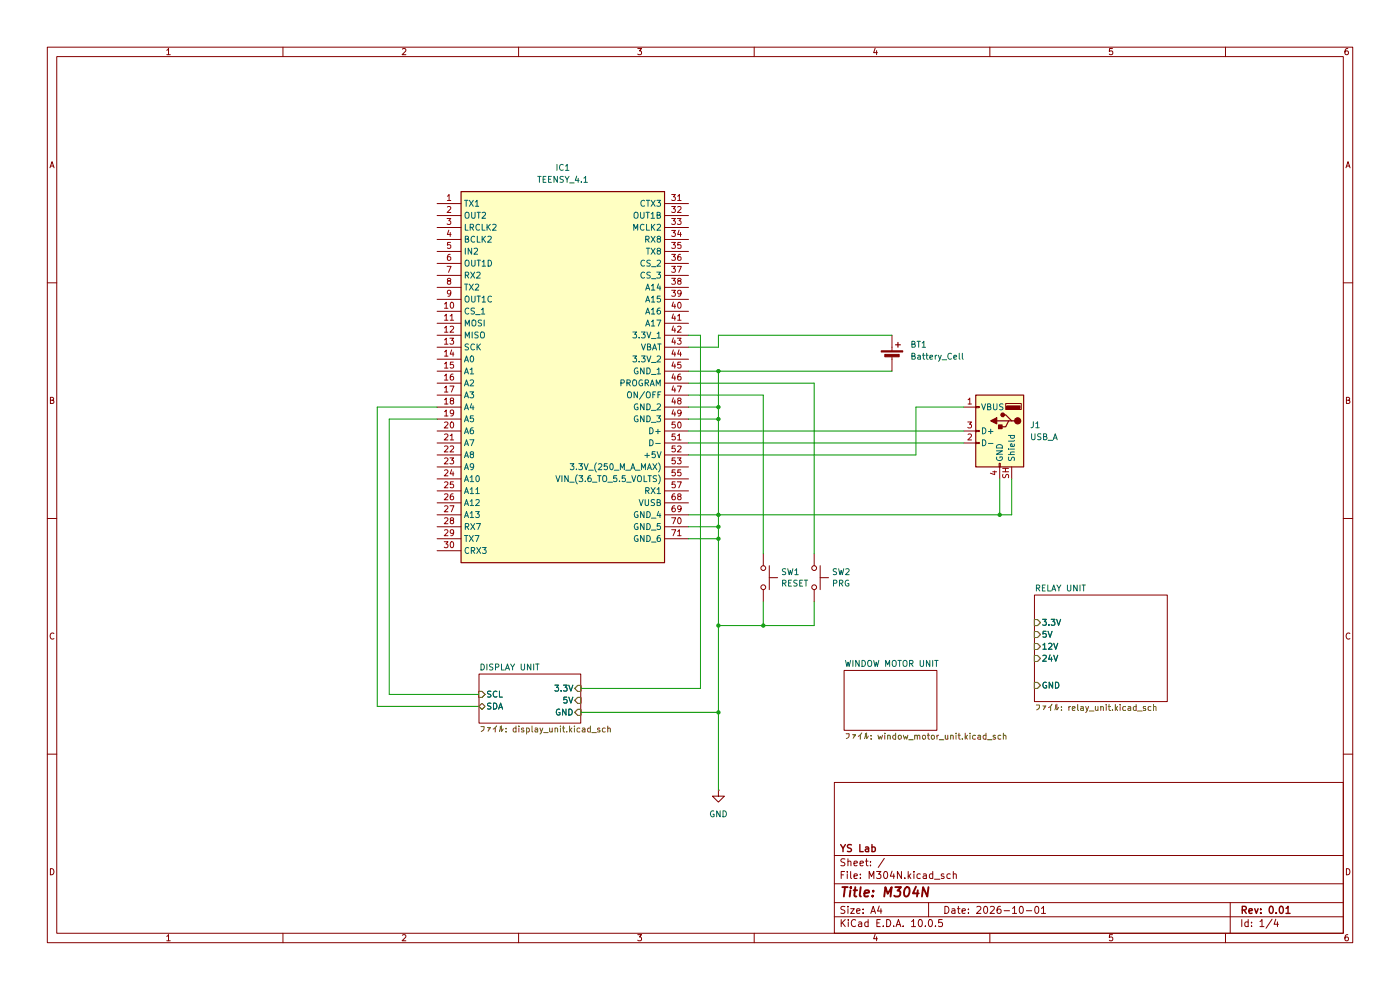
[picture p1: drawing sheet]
(kicad_sch
 (version 20260306)
 (generator "eeschema")
 (generator_version "10.0")
 (paper "A4")
 (title_block
  (title "M304N")
  (date "2026-10-01")
  (rev "0.01")
  (company "YS Lab"))
 (lib_symbols
  (symbol "Connector:USB_A"
   (pin_names
    (offset 1.016)) (exclude_from_sim no) (in_bom yes) (on_board yes)
   (in_pos_files yes)
   (duplicate_pin_numbers_are_jumpers no)
   (property "Reference" "J" (at -5.08 11.43 0) (show_name no) (do_not_autoplace no) (effects (font (size 1.27 1.27)) (justify left)))
   (property "Value" "USB_A" (at -5.08 8.89 0) (show_name no) (do_not_autoplace no) (effects (font (size 1.27 1.27)) (justify left)))
   (property "Footprint" "" (at 3.81 -1.27 0) (show_name no) (do_not_autoplace no) (hide yes) (effects (font (size 1.27 1.27))))
   (property "Datasheet" "" (at 3.81 -1.27 0) (show_name no) (do_not_autoplace no) (hide yes) (effects (font (size 1.27 1.27))))
   (property "Description" "USB Type A connector" (at 0 0 0) (show_name no) (do_not_autoplace no) (hide yes) (effects (font (size 1.27 1.27))))
   (symbol "USB_A_0_1"
    (rectangle (start -5.08 -7.62) (end 5.08 7.62) (stroke (width 0.254) (type default)) (fill (type background)))
    (circle (center -3.81 2.159) (radius 0.635) (stroke (width 0.254) (type default)) (fill (type outline)))
    (polyline (pts (xy -3.175 2.159) (xy -2.54 2.159) (xy -1.27 3.429) (xy -0.635 3.429)) (stroke (width 0.254) (type default)) (fill (type none)))
    (polyline (pts (xy -2.54 2.159) (xy -1.905 2.159) (xy -1.27 0.889) (xy 0 0.889)) (stroke (width 0.254) (type default)) (fill (type none)))
    (rectangle (start -1.524 4.826) (end -4.318 5.334) (stroke (width 0) (type default)) (fill (type outline)))
    (rectangle (start -1.27 4.572) (end -4.572 5.842) (stroke (width 0) (type default)) (fill (type none)))
    (circle (center -0.635 3.429) (radius 0.381) (stroke (width 0.254) (type default)) (fill (type outline)))
    (rectangle (start -0.127 -7.62) (end 0.127 -6.858) (stroke (width 0) (type default)) (fill (type none)))
    (rectangle (start 0.254 1.27) (end -0.508 0.508) (stroke (width 0.254) (type default)) (fill (type outline)))
    (polyline (pts (xy 0.635 2.794) (xy 0.635 1.524) (xy 1.905 2.159) (xy 0.635 2.794)) (stroke (width 0.254) (type default)) (fill (type outline)))
    (rectangle (start 5.08 4.953) (end 4.318 5.207) (stroke (width 0) (type default)) (fill (type none)))
    (rectangle (start 5.08 -0.127) (end 4.318 0.127) (stroke (width 0) (type default)) (fill (type none)))
    (rectangle (start 5.08 -2.667) (end 4.318 -2.413) (stroke (width 0) (type default)) (fill (type none))))
   (symbol "USB_A_1_1"
    (polyline (pts (xy -1.905 2.159) (xy 0.635 2.159)) (stroke (width 0.254) (type default)) (fill (type none)))
    (pin power_in line (at 7.62 5.08 180) (length 2.54) (name "VBUS" (effects (font (size 1.27 1.27)))) (number "1" (effects (font (size 1.27 1.27)))))
    (pin bidirectional line (at 7.62 -2.54 180) (length 2.54) (name "D-" (effects (font (size 1.27 1.27)))) (number "2" (effects (font (size 1.27 1.27)))))
    (pin bidirectional line (at 7.62 0 180) (length 2.54) (name "D+" (effects (font (size 1.27 1.27)))) (number "3" (effects (font (size 1.27 1.27)))))
    (pin power_in line (at 0 -10.16 90) (length 2.54) (name "GND" (effects (font (size 1.27 1.27)))) (number "4" (effects (font (size 1.27 1.27)))))
    (pin passive line (at -2.54 -10.16 90) (length 2.54) (name "Shield" (effects (font (size 1.27 1.27)))) (number "SH" (effects (font (size 1.27 1.27))))))
   (embedded_fonts no))
  (symbol "Device:Battery_Cell"
   (pin_numbers (hide yes))
   (pin_names
    (offset 0) (hide yes)) (exclude_from_sim no) (in_bom yes) (on_board yes)
   (in_pos_files yes)
   (duplicate_pin_numbers_are_jumpers no)
   (property "Reference" "BT" (at 2.54 2.54 0) (show_name no) (do_not_autoplace no) (effects (font (size 1.27 1.27)) (justify left)))
   (property "Value" "Battery_Cell" (at 2.54 0 0) (show_name no) (do_not_autoplace no) (effects (font (size 1.27 1.27)) (justify left)))
   (property "Footprint" "" (at 0 1.524 90) (show_name no) (do_not_autoplace no) (hide yes) (effects (font (size 1.27 1.27))))
   (property "Datasheet" "" (at 0 1.524 90) (show_name no) (do_not_autoplace no) (hide yes) (effects (font (size 1.27 1.27))))
   (property "Description" "Single-cell battery" (at 0 0 0) (show_name no) (do_not_autoplace no) (hide yes) (effects (font (size 1.27 1.27))))
   (property "Sim.Device" "V" (at 0 0 0) (show_name no) (do_not_autoplace no) (hide yes) (effects (font (size 1.27 1.27))))
   (property "Sim.Type" "DC" (at 0 0 0) (show_name no) (do_not_autoplace no) (hide yes) (effects (font (size 1.27 1.27))))
   (property "Sim.Pins" "1=+ 2=-" (at 0 0 0) (show_name no) (do_not_autoplace no) (hide yes) (effects (font (size 1.27 1.27))))
   (symbol "Battery_Cell_0_1"
    (rectangle (start -2.286 1.778) (end 2.286 1.524) (stroke (width 0) (type default)) (fill (type outline)))
    (rectangle (start -1.524 1.016) (end 1.524 0.508) (stroke (width 0) (type default)) (fill (type outline)))
    (polyline (pts (xy 0 1.778) (xy 0 2.54)) (stroke (width 0) (type default)) (fill (type none)))
    (polyline (pts (xy 0 0.762) (xy 0 0)) (stroke (width 0) (type default)) (fill (type none)))
    (polyline (pts (xy 0.762 3.048) (xy 1.778 3.048)) (stroke (width 0.254) (type default)) (fill (type none)))
    (polyline (pts (xy 1.27 3.556) (xy 1.27 2.54)) (stroke (width 0.254) (type default)) (fill (type none))))
   (symbol "Battery_Cell_1_1"
    (pin passive line (at 0 5.08 270) (length 2.54) (name "+" (effects (font (size 1.27 1.27)))) (number "1" (effects (font (size 1.27 1.27)))))
    (pin passive line (at 0 -2.54 90) (length 2.54) (name "-" (effects (font (size 1.27 1.27)))) (number "2" (effects (font (size 1.27 1.27))))))
   (embedded_fonts no))
  (symbol "Switch:SW_Push"
   (pin_numbers (hide yes))
   (pin_names
    (offset 1.016) (hide yes)) (exclude_from_sim no) (in_bom yes) (on_board yes)
   (in_pos_files yes)
   (duplicate_pin_numbers_are_jumpers no)
   (property "Reference" "SW" (at 1.27 2.54 0) (show_name no) (do_not_autoplace no) (effects (font (size 1.27 1.27)) (justify left)))
   (property "Value" "SW_Push" (at 0 -1.524 0) (show_name no) (do_not_autoplace no) (effects (font (size 1.27 1.27))))
   (property "Footprint" "" (at 0 5.08 0) (show_name no) (do_not_autoplace no) (hide yes) (effects (font (size 1.27 1.27))))
   (property "Datasheet" "" (at 0 5.08 0) (show_name no) (do_not_autoplace no) (hide yes) (effects (font (size 1.27 1.27))))
   (property "Description" "Push button switch, generic, two pins" (at 0 0 0) (show_name no) (do_not_autoplace no) (hide yes) (effects (font (size 1.27 1.27))))
   (symbol "SW_Push_0_1"
    (circle (center -2.032 0) (radius 0.508) (stroke (width 0) (type default)) (fill (type none)))
    (polyline (pts (xy 0 1.27) (xy 0 3.048)) (stroke (width 0) (type default)) (fill (type none)))
    (circle (center 2.032 0) (radius 0.508) (stroke (width 0) (type default)) (fill (type none)))
    (polyline (pts (xy 2.54 1.27) (xy -2.54 1.27)) (stroke (width 0) (type default)) (fill (type none)))
    (pin passive line (at -5.08 0 0) (length 2.54) (name "1" (effects (font (size 1.27 1.27)))) (number "1" (effects (font (size 1.27 1.27)))))
    (pin passive line (at 5.08 0 180) (length 2.54) (name "2" (effects (font (size 1.27 1.27)))) (number "2" (effects (font (size 1.27 1.27))))))
   (embedded_fonts no))
  (symbol "TEENSY_4_1:TEENSY_4.1" (exclude_from_sim no) (in_bom yes) (on_board yes)
   (in_pos_files yes)
   (duplicate_pin_numbers_are_jumpers no)
   (property "Reference" "IC" (at 49.53 7.62 0) (show_name no) (do_not_autoplace no) (effects (font (size 1.27 1.27)) (justify left top)))
   (property "Value" "TEENSY_4.1" (at 49.53 5.08 0) (show_name no) (do_not_autoplace no) (effects (font (size 1.27 1.27)) (justify left top)))
   (property "Footprint" "TEENSY41" (at 49.53 -94.92 0) (show_name no) (do_not_autoplace no) (hide yes) (effects (font (size 1.27 1.27)) (justify left top)))
   (property "Datasheet" "https://www.pjrc.com/store/teensy41.html" (at 49.53 -194.92 0) (show_name no) (do_not_autoplace no) (hide yes) (effects (font (size 1.27 1.27)) (justify left top)))
   (property "Description" "Teensy 4.1 Development Board" (at 0 0 0) (show_name no) (do_not_autoplace no) (hide yes) (effects (font (size 1.27 1.27))))
   (property "Height" "" (at 49.53 -394.92 0) (show_name no) (do_not_autoplace no) (hide yes) (effects (font (size 1.27 1.27)) (justify left top)))
   (property "Manufacturer_Name" "PJRC" (at 49.53 -494.92 0) (show_name no) (do_not_autoplace no) (hide yes) (effects (font (size 1.27 1.27)) (justify left top)))
   (property "Manufacturer_Part_Number" "TEENSY 4.1" (at 49.53 -594.92 0) (show_name no) (do_not_autoplace no) (hide yes) (effects (font (size 1.27 1.27)) (justify left top)))
   (property "Mouser Part Number" "" (at 49.53 -694.92 0) (show_name no) (do_not_autoplace no) (hide yes) (effects (font (size 1.27 1.27)) (justify left top)))
   (property "Mouser Price/Stock" "" (at 49.53 -794.92 0) (show_name no) (do_not_autoplace no) (hide yes) (effects (font (size 1.27 1.27)) (justify left top)))
   (property "Arrow Part Number" "" (at 49.53 -894.92 0) (show_name no) (do_not_autoplace no) (hide yes) (effects (font (size 1.27 1.27)) (justify left top)))
   (property "Arrow Price/Stock" "" (at 49.53 -994.92 0) (show_name no) (do_not_autoplace no) (hide yes) (effects (font (size 1.27 1.27)) (justify left top)))
   (symbol "TEENSY_4.1_1_1"
    (rectangle (start 5.08 2.54) (end 48.26 -76.2) (stroke (width 0.254) (type default)) (fill (type background)))
    (pin passive line (at 0 0 0) (length 5.08) (name "TX1" (effects (font (size 1.27 1.27)))) (number "1" (effects (font (size 1.27 1.27)))))
    (pin passive line (at 0 -2.54 0) (length 5.08) (name "OUT2" (effects (font (size 1.27 1.27)))) (number "2" (effects (font (size 1.27 1.27)))))
    (pin passive line (at 0 -5.08 0) (length 5.08) (name "LRCLK2" (effects (font (size 1.27 1.27)))) (number "3" (effects (font (size 1.27 1.27)))))
    (pin passive line (at 0 -7.62 0) (length 5.08) (name "BCLK2" (effects (font (size 1.27 1.27)))) (number "4" (effects (font (size 1.27 1.27)))))
    (pin passive line (at 0 -10.16 0) (length 5.08) (name "IN2" (effects (font (size 1.27 1.27)))) (number "5" (effects (font (size 1.27 1.27)))))
    (pin passive line (at 0 -12.7 0) (length 5.08) (name "OUT1D" (effects (font (size 1.27 1.27)))) (number "6" (effects (font (size 1.27 1.27)))))
    (pin passive line (at 0 -15.24 0) (length 5.08) (name "RX2" (effects (font (size 1.27 1.27)))) (number "7" (effects (font (size 1.27 1.27)))))
    (pin passive line (at 0 -17.78 0) (length 5.08) (name "TX2" (effects (font (size 1.27 1.27)))) (number "8" (effects (font (size 1.27 1.27)))))
    (pin passive line (at 0 -20.32 0) (length 5.08) (name "OUT1C" (effects (font (size 1.27 1.27)))) (number "9" (effects (font (size 1.27 1.27)))))
    (pin passive line (at 0 -22.86 0) (length 5.08) (name "CS_1" (effects (font (size 1.27 1.27)))) (number "10" (effects (font (size 1.27 1.27)))))
    (pin passive line (at 0 -25.4 0) (length 5.08) (name "MOSI" (effects (font (size 1.27 1.27)))) (number "11" (effects (font (size 1.27 1.27)))))
    (pin passive line (at 0 -27.94 0) (length 5.08) (name "MISO" (effects (font (size 1.27 1.27)))) (number "12" (effects (font (size 1.27 1.27)))))
    (pin passive line (at 0 -30.48 0) (length 5.08) (name "SCK" (effects (font (size 1.27 1.27)))) (number "13" (effects (font (size 1.27 1.27)))))
    (pin passive line (at 0 -33.02 0) (length 5.08) (name "A0" (effects (font (size 1.27 1.27)))) (number "14" (effects (font (size 1.27 1.27)))))
    (pin passive line (at 0 -35.56 0) (length 5.08) (name "A1" (effects (font (size 1.27 1.27)))) (number "15" (effects (font (size 1.27 1.27)))))
    (pin passive line (at 0 -38.1 0) (length 5.08) (name "A2" (effects (font (size 1.27 1.27)))) (number "16" (effects (font (size 1.27 1.27)))))
    (pin passive line (at 0 -40.64 0) (length 5.08) (name "A3" (effects (font (size 1.27 1.27)))) (number "17" (effects (font (size 1.27 1.27)))))
    (pin passive line (at 0 -43.18 0) (length 5.08) (name "A4" (effects (font (size 1.27 1.27)))) (number "18" (effects (font (size 1.27 1.27)))))
    (pin passive line (at 0 -45.72 0) (length 5.08) (name "A5" (effects (font (size 1.27 1.27)))) (number "19" (effects (font (size 1.27 1.27)))))
    (pin passive line (at 0 -48.26 0) (length 5.08) (name "A6" (effects (font (size 1.27 1.27)))) (number "20" (effects (font (size 1.27 1.27)))))
    (pin passive line (at 0 -50.8 0) (length 5.08) (name "A7" (effects (font (size 1.27 1.27)))) (number "21" (effects (font (size 1.27 1.27)))))
    (pin passive line (at 0 -53.34 0) (length 5.08) (name "A8" (effects (font (size 1.27 1.27)))) (number "22" (effects (font (size 1.27 1.27)))))
    (pin passive line (at 0 -55.88 0) (length 5.08) (name "A9" (effects (font (size 1.27 1.27)))) (number "23" (effects (font (size 1.27 1.27)))))
    (pin passive line (at 0 -58.42 0) (length 5.08) (name "A10" (effects (font (size 1.27 1.27)))) (number "24" (effects (font (size 1.27 1.27)))))
    (pin passive line (at 0 -60.96 0) (length 5.08) (name "A11" (effects (font (size 1.27 1.27)))) (number "25" (effects (font (size 1.27 1.27)))))
    (pin passive line (at 0 -63.5 0) (length 5.08) (name "A12" (effects (font (size 1.27 1.27)))) (number "26" (effects (font (size 1.27 1.27)))))
    (pin passive line (at 0 -66.04 0) (length 5.08) (name "A13" (effects (font (size 1.27 1.27)))) (number "27" (effects (font (size 1.27 1.27)))))
    (pin passive line (at 0 -68.58 0) (length 5.08) (name "RX7" (effects (font (size 1.27 1.27)))) (number "28" (effects (font (size 1.27 1.27)))))
    (pin passive line (at 0 -71.12 0) (length 5.08) (name "TX7" (effects (font (size 1.27 1.27)))) (number "29" (effects (font (size 1.27 1.27)))))
    (pin passive line (at 0 -73.66 0) (length 5.08) (name "CRX3" (effects (font (size 1.27 1.27)))) (number "30" (effects (font (size 1.27 1.27)))))
    (pin passive line (at 53.34 0 180) (length 5.08) (name "CTX3" (effects (font (size 1.27 1.27)))) (number "31" (effects (font (size 1.27 1.27)))))
    (pin passive line (at 53.34 -2.54 180) (length 5.08) (name "OUT1B" (effects (font (size 1.27 1.27)))) (number "32" (effects (font (size 1.27 1.27)))))
    (pin passive line (at 53.34 -5.08 180) (length 5.08) (name "MCLK2" (effects (font (size 1.27 1.27)))) (number "33" (effects (font (size 1.27 1.27)))))
    (pin passive line (at 53.34 -7.62 180) (length 5.08) (name "RX8" (effects (font (size 1.27 1.27)))) (number "34" (effects (font (size 1.27 1.27)))))
    (pin passive line (at 53.34 -10.16 180) (length 5.08) (name "TX8" (effects (font (size 1.27 1.27)))) (number "35" (effects (font (size 1.27 1.27)))))
    (pin passive line (at 53.34 -12.7 180) (length 5.08) (name "CS_2" (effects (font (size 1.27 1.27)))) (number "36" (effects (font (size 1.27 1.27)))))
    (pin passive line (at 53.34 -15.24 180) (length 5.08) (name "CS_3" (effects (font (size 1.27 1.27)))) (number "37" (effects (font (size 1.27 1.27)))))
    (pin passive line (at 53.34 -17.78 180) (length 5.08) (name "A14" (effects (font (size 1.27 1.27)))) (number "38" (effects (font (size 1.27 1.27)))))
    (pin passive line (at 53.34 -20.32 180) (length 5.08) (name "A15" (effects (font (size 1.27 1.27)))) (number "39" (effects (font (size 1.27 1.27)))))
    (pin passive line (at 53.34 -22.86 180) (length 5.08) (name "A16" (effects (font (size 1.27 1.27)))) (number "40" (effects (font (size 1.27 1.27)))))
    (pin passive line (at 53.34 -25.4 180) (length 5.08) (name "A17" (effects (font (size 1.27 1.27)))) (number "41" (effects (font (size 1.27 1.27)))))
    (pin passive line (at 53.34 -27.94 180) (length 5.08) (name "3.3V_1" (effects (font (size 1.27 1.27)))) (number "42" (effects (font (size 1.27 1.27)))))
    (pin passive line (at 53.34 -30.48 180) (length 5.08) (name "VBAT" (effects (font (size 1.27 1.27)))) (number "43" (effects (font (size 1.27 1.27)))))
    (pin passive line (at 53.34 -33.02 180) (length 5.08) (name "3.3V_2" (effects (font (size 1.27 1.27)))) (number "44" (effects (font (size 1.27 1.27)))))
    (pin passive line (at 53.34 -35.56 180) (length 5.08) (name "GND_1" (effects (font (size 1.27 1.27)))) (number "45" (effects (font (size 1.27 1.27)))))
    (pin passive line (at 53.34 -38.1 180) (length 5.08) (name "PROGRAM" (effects (font (size 1.27 1.27)))) (number "46" (effects (font (size 1.27 1.27)))))
    (pin passive line (at 53.34 -40.64 180) (length 5.08) (name "ON/OFF" (effects (font (size 1.27 1.27)))) (number "47" (effects (font (size 1.27 1.27)))))
    (pin passive line (at 53.34 -43.18 180) (length 5.08) (name "GND_2" (effects (font (size 1.27 1.27)))) (number "48" (effects (font (size 1.27 1.27)))))
    (pin passive line (at 53.34 -45.72 180) (length 5.08) (name "GND_3" (effects (font (size 1.27 1.27)))) (number "49" (effects (font (size 1.27 1.27)))))
    (pin passive line (at 53.34 -48.26 180) (length 5.08) (name "D+" (effects (font (size 1.27 1.27)))) (number "50" (effects (font (size 1.27 1.27)))))
    (pin passive line (at 53.34 -50.8 180) (length 5.08) (name "D-" (effects (font (size 1.27 1.27)))) (number "51" (effects (font (size 1.27 1.27)))))
    (pin passive line (at 53.34 -53.34 180) (length 5.08) (name "+5V" (effects (font (size 1.27 1.27)))) (number "52" (effects (font (size 1.27 1.27)))))
    (pin passive line (at 53.34 -55.88 180) (length 5.08) (name "3.3V_(250_M_A_MAX)" (effects (font (size 1.27 1.27)))) (number "53" (effects (font (size 1.27 1.27)))))
    (pin passive line (at 53.34 -58.42 180) (length 5.08) (name "VIN_(3.6_TO_5.5_VOLTS)" (effects (font (size 1.27 1.27)))) (number "55" (effects (font (size 1.27 1.27)))))
    (pin passive line (at 53.34 -60.96 180) (length 5.08) (name "RX1" (effects (font (size 1.27 1.27)))) (number "57" (effects (font (size 1.27 1.27)))))
    (pin passive line (at 53.34 -63.5 180) (length 5.08) (name "VUSB" (effects (font (size 1.27 1.27)))) (number "68" (effects (font (size 1.27 1.27)))))
    (pin passive line (at 53.34 -66.04 180) (length 5.08) (name "GND_4" (effects (font (size 1.27 1.27)))) (number "69" (effects (font (size 1.27 1.27)))))
    (pin passive line (at 53.34 -68.58 180) (length 5.08) (name "GND_5" (effects (font (size 1.27 1.27)))) (number "70" (effects (font (size 1.27 1.27)))))
    (pin passive line (at 53.34 -71.12 180) (length 5.08) (name "GND_6" (effects (font (size 1.27 1.27)))) (number "71" (effects (font (size 1.27 1.27))))))
   (embedded_fonts no))
  (symbol "power:GND"
   (power global)
   (pin_numbers (hide yes))
   (pin_names
    (offset 0) (hide yes)) (exclude_from_sim no) (in_bom yes) (on_board yes)
   (in_pos_files yes)
   (duplicate_pin_numbers_are_jumpers no)
   (property "Reference" "#PWR" (at 0 -6.35 0) (show_name no) (do_not_autoplace no) (hide yes) (effects (font (size 1.27 1.27))))
   (property "Value" "GND" (at 0 -3.81 0) (show_name no) (do_not_autoplace no) (effects (font (size 1.27 1.27))))
   (property "Footprint" "" (at 0 0 0) (show_name no) (do_not_autoplace no) (hide yes) (effects (font (size 1.27 1.27))))
   (property "Datasheet" "" (at 0 0 0) (show_name no) (do_not_autoplace no) (hide yes) (effects (font (size 1.27 1.27))))
   (property "Description" "Power symbol creates a global label with name \"GND\" , ground" (at 0 0 0) (show_name no) (do_not_autoplace no) (hide yes) (effects (font (size 1.27 1.27))))
   (symbol "GND_0_1"
    (polyline (pts (xy 0 0) (xy 0 -1.27) (xy 1.27 -1.27) (xy 0 -2.54) (xy -1.27 -1.27) (xy 0 -1.27)) (stroke (width 0) (type default)) (fill (type none))))
   (symbol "GND_1_1"
    (pin power_in line (at 0 0 270) (length 0) (name "" (effects (font (size 1.27 1.27)))) (number "1" (effects (font (size 1.27 1.27))))))
   (embedded_fonts no)))
 (junction
  (at 152.4 86.36)
  (diameter 0)
  (color 0 0 0 0))
 (junction
  (at 152.4 109.22)
  (diameter 0)
  (color 0 0 0 0))
 (junction
  (at 161.925 132.715)
  (diameter 0)
  (color 0 0 0 0))
 (junction
  (at 152.4 78.74)
  (diameter 0)
  (color 0 0 0 0))
 (junction
  (at 152.4 111.76)
  (diameter 0)
  (color 0 0 0 0))
 (junction
  (at 152.4 132.715)
  (diameter 0)
  (color 0 0 0 0))
 (junction
  (at 152.4 151.13)
  (diameter 0)
  (color 0 0 0 0))
 (junction
  (at 212.09 109.22)
  (diameter 0)
  (color 0 0 0 0))
 (junction
  (at 152.4 114.3)
  (diameter 0)
  (color 0 0 0 0))
 (junction
  (at 152.4 88.9)
  (diameter 0)
  (color 0 0 0 0))
 (wire
  (pts (xy 194.31 86.36) (xy 204.47 86.36))
  (stroke (width 0) (type default)))
 (wire
  (pts (xy 92.71 88.9) (xy 82.55 88.9))
  (stroke (width 0) (type default)))
 (wire
  (pts (xy 146.05 111.76) (xy 152.4 111.76))
  (stroke (width 0) (type default)))
 (wire
  (pts (xy 172.72 127.635) (xy 172.72 132.715))
  (stroke (width 0) (type default)))
 (wire
  (pts (xy 146.05 86.36) (xy 152.4 86.36))
  (stroke (width 0) (type default)))
 (wire
  (pts (xy 212.09 101.6) (xy 212.09 109.22))
  (stroke (width 0) (type default)))
 (wire
  (pts (xy 123.19 151.13) (xy 152.4 151.13))
  (stroke (width 0) (type default)))
 (wire
  (pts (xy 80.01 149.86) (xy 101.6 149.86))
  (stroke (width 0) (type default)))
 (wire
  (pts (xy 161.925 127.635) (xy 161.925 132.715))
  (stroke (width 0) (type default)))
 (wire
  (pts (xy 194.31 96.52) (xy 194.31 86.36))
  (stroke (width 0) (type default)))
 (wire
  (pts (xy 146.05 78.74) (xy 152.4 78.74))
  (stroke (width 0) (type default)))
 (wire
  (pts (xy 152.4 111.76) (xy 152.4 114.3))
  (stroke (width 0) (type default)))
 (wire
  (pts (xy 146.05 96.52) (xy 194.31 96.52))
  (stroke (width 0) (type default)))
 (wire
  (pts (xy 152.4 78.74) (xy 152.4 86.36))
  (stroke (width 0) (type default)))
 (wire
  (pts (xy 146.05 81.28) (xy 172.72 81.28))
  (stroke (width 0) (type default)))
 (wire
  (pts (xy 152.4 109.22) (xy 152.4 111.76))
  (stroke (width 0) (type default)))
 (wire
  (pts (xy 146.05 71.12) (xy 148.59 71.12))
  (stroke (width 0) (type default)))
 (wire
  (pts (xy 148.59 146.05) (xy 123.19 146.05))
  (stroke (width 0) (type default)))
 (wire
  (pts (xy 189.23 71.12) (xy 152.4 71.12))
  (stroke (width 0) (type default)))
 (wire
  (pts (xy 146.05 93.98) (xy 204.47 93.98))
  (stroke (width 0) (type default)))
 (wire
  (pts (xy 172.72 132.715) (xy 161.925 132.715))
  (stroke (width 0) (type default)))
 (wire
  (pts (xy 152.4 132.715) (xy 152.4 151.13))
  (stroke (width 0) (type default)))
 (wire
  (pts (xy 146.05 83.82) (xy 161.925 83.82))
  (stroke (width 0) (type default)))
 (wire
  (pts (xy 146.05 114.3) (xy 152.4 114.3))
  (stroke (width 0) (type default)))
 (wire
  (pts (xy 92.71 86.36) (xy 80.01 86.36))
  (stroke (width 0) (type default)))
 (wire
  (pts (xy 152.4 71.12) (xy 152.4 73.66))
  (stroke (width 0) (type default)))
 (wire
  (pts (xy 161.925 132.715) (xy 152.4 132.715))
  (stroke (width 0) (type default)))
 (wire
  (pts (xy 152.4 73.66) (xy 146.05 73.66))
  (stroke (width 0) (type default)))
 (wire
  (pts (xy 172.72 81.28) (xy 172.72 117.475))
  (stroke (width 0) (type default)))
 (wire
  (pts (xy 146.05 109.22) (xy 152.4 109.22))
  (stroke (width 0) (type default)))
 (wire
  (pts (xy 161.925 83.82) (xy 161.925 117.475))
  (stroke (width 0) (type default)))
 (wire
  (pts (xy 80.01 86.36) (xy 80.01 149.86))
  (stroke (width 0) (type default)))
 (wire
  (pts (xy 214.63 109.22) (xy 212.09 109.22))
  (stroke (width 0) (type default)))
 (wire
  (pts (xy 152.4 114.3) (xy 152.4 132.715))
  (stroke (width 0) (type default)))
 (wire
  (pts (xy 82.55 147.32) (xy 101.6 147.32))
  (stroke (width 0) (type default)))
 (wire
  (pts (xy 152.4 88.9) (xy 152.4 109.22))
  (stroke (width 0) (type default)))
 (wire
  (pts (xy 148.59 71.12) (xy 148.59 146.05))
  (stroke (width 0) (type default)))
 (wire
  (pts (xy 152.4 78.74) (xy 189.23 78.74))
  (stroke (width 0) (type default)))
 (wire
  (pts (xy 146.05 88.9) (xy 152.4 88.9))
  (stroke (width 0) (type default)))
 (wire
  (pts (xy 152.4 151.13) (xy 152.4 167.64))
  (stroke (width 0) (type default)))
 (wire
  (pts (xy 152.4 86.36) (xy 152.4 88.9))
  (stroke (width 0) (type default)))
 (wire
  (pts (xy 82.55 88.9) (xy 82.55 147.32))
  (stroke (width 0) (type default)))
 (wire
  (pts (xy 214.63 101.6) (xy 214.63 109.22))
  (stroke (width 0) (type default)))
 (wire
  (pts (xy 146.05 91.44) (xy 204.47 91.44))
  (stroke (width 0) (type default)))
 (wire
  (pts (xy 212.09 109.22) (xy 152.4 109.22))
  (stroke (width 0) (type default)))
 (symbol
  (lib_id "Switch:SW_Push")
  (at 172.72 122.555 270)
  (unit 1)
  (body_style 1)
  (exclude_from_sim no)
  (in_bom yes)
  (on_board yes)
  (in_pos_files yes)
  (dnp no)
  (fields_autoplaced yes)
  (property "Reference" "SW2" (at 176.403 121.3428 90) (show_name no) (do_not_autoplace no) (effects (font (size 1.27 1.27)) (justify left)))
  (property "Value" "PRG" (at 176.403 123.7671 90) (show_name no) (do_not_autoplace no) (effects (font (size 1.27 1.27)) (justify left)))
  (property "Footprint" "" (at 177.8 122.555 0) (hide yes) (show_name no) (do_not_autoplace no) (effects (font (size 1.27 1.27))))
  (property "Datasheet" "" (at 177.8 122.555 0) (hide yes) (show_name no) (do_not_autoplace no) (effects (font (size 1.27 1.27))))
  (property "Description" "Push button switch, generic, two pins" (at 172.72 122.555 0) (hide yes) (show_name no) (do_not_autoplace no) (effects (font (size 1.27 1.27))))
  (pin "2")
  (pin "1"))
 (symbol
  (lib_id "power:GND")
  (at 152.4 167.64 0)
  (unit 1)
  (body_style 1)
  (exclude_from_sim no)
  (in_bom yes)
  (on_board yes)
  (in_pos_files yes)
  (dnp no)
  (fields_autoplaced yes)
  (property "Reference" "#PWR01" (at 152.4 173.99 0) (hide yes) (show_name no) (do_not_autoplace no) (effects (font (size 1.27 1.27))))
  (property "Value" "GND" (at 152.4 172.72 0) (show_name no) (do_not_autoplace no) (effects (font (size 1.27 1.27))))
  (property "Footprint" "" (at 152.4 167.64 0) (hide yes) (show_name no) (do_not_autoplace no) (effects (font (size 1.27 1.27))))
  (property "Datasheet" "" (at 152.4 167.64 0) (hide yes) (show_name no) (do_not_autoplace no) (effects (font (size 1.27 1.27))))
  (property "Description" "Power symbol creates a global label with name \"GND\" , ground" (at 152.4 167.64 0) (hide yes) (show_name no) (do_not_autoplace no) (effects (font (size 1.27 1.27))))
  (pin "1"))
 (symbol
  (lib_id "Connector:USB_A")
  (at 212.09 91.44 0)
  (mirror y)
  (unit 1)
  (body_style 1)
  (exclude_from_sim no)
  (in_bom yes)
  (on_board yes)
  (in_pos_files yes)
  (dnp no)
  (fields_autoplaced yes)
  (property "Reference" "J1" (at 218.44 90.1699 0) (show_name no) (do_not_autoplace no) (effects (font (size 1.27 1.27)) (justify right)))
  (property "Value" "USB_A" (at 218.44 92.7099 0) (show_name no) (do_not_autoplace no) (effects (font (size 1.27 1.27)) (justify right)))
  (property "Footprint" "" (at 208.28 92.71 0) (hide yes) (show_name no) (do_not_autoplace no) (effects (font (size 1.27 1.27))))
  (property "Datasheet" "" (at 208.28 92.71 0) (hide yes) (show_name no) (do_not_autoplace no) (effects (font (size 1.27 1.27))))
  (property "Description" "USB Type A connector" (at 212.09 91.44 0) (hide yes) (show_name no) (do_not_autoplace no) (effects (font (size 1.27 1.27))))
  (pin "4")
  (pin "SH")
  (pin "2")
  (pin "3")
  (pin "1"))
 (symbol
  (lib_id "Device:Battery_Cell")
  (at 189.23 76.2 0)
  (unit 1)
  (body_style 1)
  (exclude_from_sim no)
  (in_bom yes)
  (on_board yes)
  (in_pos_files yes)
  (dnp no)
  (fields_autoplaced yes)
  (property "Reference" "BT1" (at 193.04 73.0884 0) (show_name no) (do_not_autoplace no) (effects (font (size 1.27 1.27)) (justify left)))
  (property "Value" "Battery_Cell" (at 193.04 75.6284 0) (show_name no) (do_not_autoplace no) (effects (font (size 1.27 1.27)) (justify left)))
  (property "Footprint" "" (at 189.23 74.676 90) (hide yes) (show_name no) (do_not_autoplace no) (effects (font (size 1.27 1.27))))
  (property "Datasheet" "" (at 189.23 74.676 90) (hide yes) (show_name no) (do_not_autoplace no) (effects (font (size 1.27 1.27))))
  (property "Description" "Single-cell battery" (at 189.23 76.2 0) (hide yes) (show_name no) (do_not_autoplace no) (effects (font (size 1.27 1.27))))
  (property "Sim.Device" "V" (at 189.23 76.2 0) (hide yes) (show_name no) (do_not_autoplace no) (effects (font (size 1.27 1.27))))
  (property "Sim.Type" "DC" (at 189.23 76.2 0) (hide yes) (show_name no) (do_not_autoplace no) (effects (font (size 1.27 1.27))))
  (property "Sim.Pins" "1=+ 2=-" (at 189.23 76.2 0) (hide yes) (show_name no) (do_not_autoplace no) (effects (font (size 1.27 1.27))))
  (pin "2")
  (pin "1"))
 (symbol
  (lib_id "TEENSY_4_1:TEENSY_4.1")
  (at 92.71 43.18 0)
  (unit 1)
  (body_style 1)
  (exclude_from_sim no)
  (in_bom yes)
  (on_board yes)
  (in_pos_files yes)
  (dnp no)
  (fields_autoplaced yes)
  (property "Reference" "IC1" (at 119.38 35.56 0) (show_name no) (do_not_autoplace no) (effects (font (size 1.27 1.27))))
  (property "Value" "TEENSY_4.1" (at 119.38 38.1 0) (show_name no) (do_not_autoplace no) (effects (font (size 1.27 1.27))))
  (property "Footprint" "TEENSY41" (at 142.24 138.1 0) (hide yes) (show_name no) (do_not_autoplace no) (effects (font (size 1.27 1.27)) (justify left top)))
  (property "Datasheet" "https://www.pjrc.com/store/teensy41.html" (at 142.24 238.1 0) (hide yes) (show_name no) (do_not_autoplace no) (effects (font (size 1.27 1.27)) (justify left top)))
  (property "Description" "Teensy 4.1 Development Board" (at 92.71 43.18 0) (hide yes) (show_name no) (do_not_autoplace no) (effects (font (size 1.27 1.27))))
  (property "Height" "" (at 142.24 438.1 0) (hide yes) (show_name no) (do_not_autoplace no) (effects (font (size 1.27 1.27)) (justify left top)))
  (property "Manufacturer_Name" "PJRC" (at 142.24 538.1 0) (hide yes) (show_name no) (do_not_autoplace no) (effects (font (size 1.27 1.27)) (justify left top)))
  (property "Manufacturer_Part_Number" "TEENSY 4.1" (at 142.24 638.1 0) (hide yes) (show_name no) (do_not_autoplace no) (effects (font (size 1.27 1.27)) (justify left top)))
  (property "Mouser Part Number" "" (at 142.24 738.1 0) (hide yes) (show_name no) (do_not_autoplace no) (effects (font (size 1.27 1.27)) (justify left top)))
  (property "Mouser Price/Stock" "" (at 142.24 838.1 0) (hide yes) (show_name no) (do_not_autoplace no) (effects (font (size 1.27 1.27)) (justify left top)))
  (property "Arrow Part Number" "" (at 142.24 938.1 0) (hide yes) (show_name no) (do_not_autoplace no) (effects (font (size 1.27 1.27)) (justify left top)))
  (property "Arrow Price/Stock" "" (at 142.24 1038.1 0) (hide yes) (show_name no) (do_not_autoplace no) (effects (font (size 1.27 1.27)) (justify left top)))
  (pin "33")
  (pin "10")
  (pin "13")
  (pin "14")
  (pin "47")
  (pin "31")
  (pin "35")
  (pin "30")
  (pin "32")
  (pin "34")
  (pin "36")
  (pin "11")
  (pin "52")
  (pin "51")
  (pin "15")
  (pin "50")
  (pin "12")
  (pin "49")
  (pin "48")
  (pin "28")
  (pin "8")
  (pin "29")
  (pin "20")
  (pin "21")
  (pin "68")
  (pin "37")
  (pin "22")
  (pin "26")
  (pin "24")
  (pin "71")
  (pin "9")
  (pin "70")
  (pin "23")
  (pin "18")
  (pin "69")
  (pin "41")
  (pin "53")
  (pin "27")
  (pin "38")
  (pin "39")
  (pin "17")
  (pin "57")
  (pin "19")
  (pin "43")
  (pin "55")
  (pin "40")
  (pin "42")
  (pin "5")
  (pin "46")
  (pin "6")
  (pin "45")
  (pin "16")
  (pin "44")
  (pin "25")
  (pin "7")
  (pin "1")
  (pin "4")
  (pin "3")
  (pin "2"))
 (symbol
  (lib_id "Switch:SW_Push")
  (at 161.925 122.555 270)
  (unit 1)
  (body_style 1)
  (exclude_from_sim no)
  (in_bom yes)
  (on_board yes)
  (in_pos_files yes)
  (dnp no)
  (fields_autoplaced yes)
  (property "Reference" "SW1" (at 165.608 121.3428 90) (show_name no) (do_not_autoplace no) (effects (font (size 1.27 1.27)) (justify left)))
  (property "Value" "RESET" (at 165.608 123.7671 90) (show_name no) (do_not_autoplace no) (effects (font (size 1.27 1.27)) (justify left)))
  (property "Footprint" "" (at 167.005 122.555 0) (hide yes) (show_name no) (do_not_autoplace no) (effects (font (size 1.27 1.27))))
  (property "Datasheet" "" (at 167.005 122.555 0) (hide yes) (show_name no) (do_not_autoplace no) (effects (font (size 1.27 1.27))))
  (property "Description" "Push button switch, generic, two pins" (at 161.925 122.555 0) (hide yes) (show_name no) (do_not_autoplace no) (effects (font (size 1.27 1.27))))
  (pin "2")
  (pin "1"))
 (sheet
  (at 179.07 142.24)
  (size 19.685 12.7)
  (exclude_from_sim no)
  (in_bom yes)
  (on_board yes)
  (dnp no)
  (fields_autoplaced yes)
  (stroke (width 0.1524) (type solid))
  (fill (color 0 0 0 0))
  (property "Sheetname" "WINDOW MOTOR UNIT" (at 179.07 141.5284 0) (show_name no) (do_not_autoplace no) (effects (font (size 1.27 1.27)) (justify left bottom)))
  (property "Sheetfile" "window_motor_unit.kicad_sch" (at 179.07 155.5246 0) (show_name no) (do_not_autoplace no) (effects (font (size 1.27 1.27)) (justify left top))))
 (sheet
  (at 101.6 143.002)
  (size 21.59 10.414)
  (exclude_from_sim no)
  (in_bom yes)
  (on_board yes)
  (dnp no)
  (fields_autoplaced yes)
  (stroke (width 0.1524) (type solid))
  (fill (color 0 0 0 0))
  (property "Sheetname" "DISPLAY UNIT" (at 101.6 142.2904 0) (show_name no) (do_not_autoplace no) (effects (font (size 1.27 1.27)) (justify left bottom)))
  (property "Sheetfile" "display_unit.kicad_sch" (at 101.6 154.0006 0) (show_name no) (do_not_autoplace no) (effects (font (size 1.27 1.27)) (justify left top)))
  (pin "3.3V" input (at 123.19 146.05 0) (effects (font (size 1.27 1.27)) (justify right)))
  (pin "5V" input (at 123.19 148.59 0) (effects (font (size 1.27 1.27)) (justify right)))
  (pin "GND" input (at 123.19 151.13 0) (effects (font (size 1.27 1.27)) (justify right)))
  (pin "SCL" input (at 101.6 147.32 180) (effects (font (size 1.27 1.27)) (justify left)))
  (pin "SDA" bidirectional (at 101.6 149.86 180) (effects (font (size 1.27 1.27)) (justify left))))
 (sheet
  (at 219.456 126.238)
  (size 28.194 22.606)
  (exclude_from_sim no)
  (in_bom yes)
  (on_board yes)
  (dnp no)
  (fields_autoplaced yes)
  (stroke (width 0.1524) (type solid))
  (fill (color 0 0 0 0))
  (property "Sheetname" "RELAY UNIT" (at 219.456 125.5264 0) (show_name no) (do_not_autoplace no) (effects (font (size 1.27 1.27)) (justify left bottom)))
  (property "Sheetfile" "relay_unit.kicad_sch" (at 219.456 149.4286 0) (show_name no) (do_not_autoplace no) (effects (font (size 1.27 1.27)) (justify left top)))
  (pin "3.3V" input (at 219.456 132.08 180) (effects (font (size 1.27 1.27)) (justify left)))
  (pin "5V" input (at 219.456 134.62 180) (effects (font (size 1.27 1.27)) (justify left)))
  (pin "12V" input (at 219.456 137.16 180) (effects (font (size 1.27 1.27)) (justify left)))
  (pin "24V" input (at 219.456 139.7 180) (effects (font (size 1.27 1.27)) (justify left)))
  (pin "GND" input (at 219.456 145.415 180) (effects (font (size 1.27 1.27)) (justify left))))
 (sheet_instances
  (path ""
   (page "1")))
 (embedded_fonts no))
